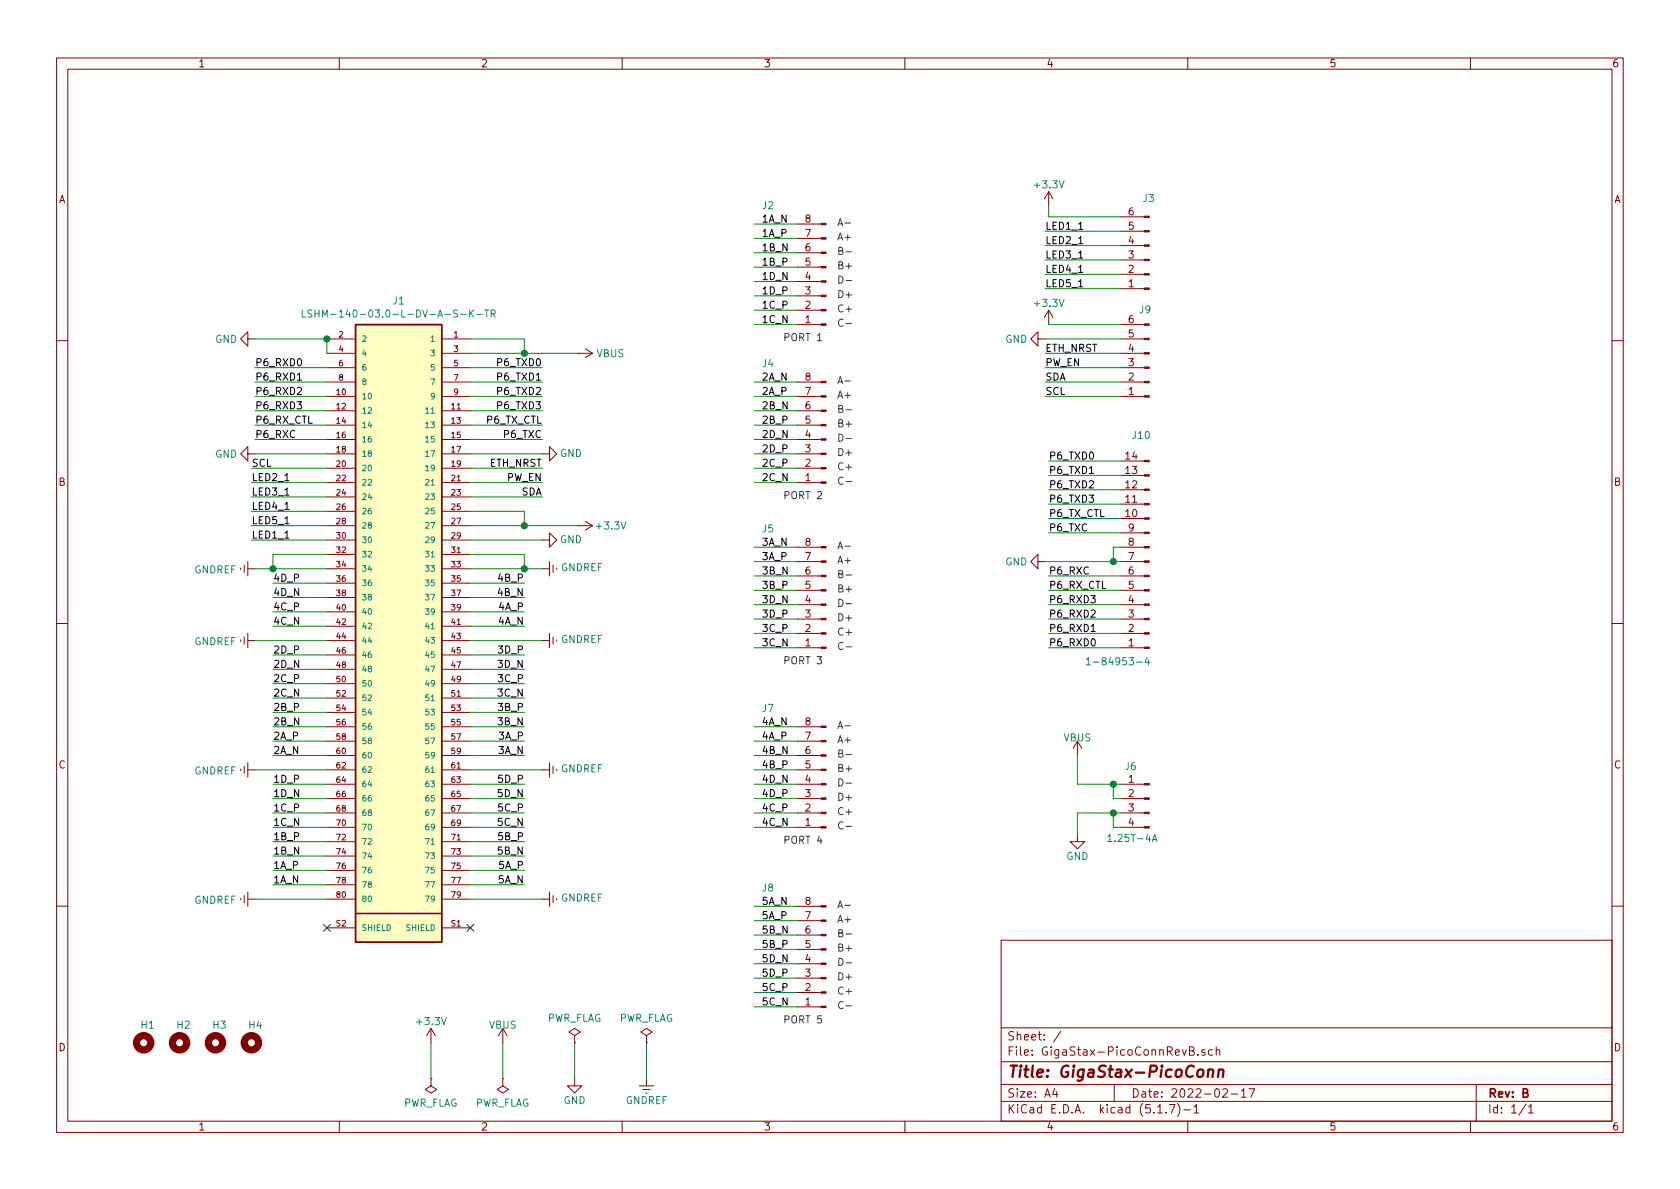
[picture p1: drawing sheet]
EESchema Schematic File Version 4
EELAYER 30 0
EELAYER END
$Descr A4 11693 8268
encoding utf-8
Sheet 1 1
Title "GigaStax-PicoConn"
Date "2022-02-17"
Rev "B"
Comp ""
Comment1 ""
Comment2 ""
Comment3 ""
Comment4 ""
$EndDescr
$Comp
L power:GND #PWR?
U 1 1
P 1775 2350
AR Path="/5FEF0359/61136DA8" Ref="#PWR?"  Part="1" 
AR Path="/60000FC6/61136DA8" Ref="#PWR?"  Part="1" 
AR Path="/5FEFB46E/61136DA8" Ref="#PWR?"  Part="1" 
AR Path="/6082DDA0/61136DA8" Ref="#PWR0104"  Part="1" 
AR Path="/61136DA8" Ref="#PWR0104"  Part="1" 
F 0 "#PWR0104" H 1775 2100 50  0001 C CNN
F 1 "GND" V 1775 2150 50  0000 C CNN
F 2 "" H 1775 2350 50  0001 C CNN
F 3 "" H 1775 2350 50  0001 C CNN
	1    1775 2350
	0    1    1    0   
$EndComp
Wire Wire Line
	1775 2350 2275 2350
NoConn ~ 2275 6450
NoConn ~ 3275 6450
Wire Wire Line
	2275 2450 2275 2350
Connection ~ 2275 2350
Wire Wire Line
	2275 3650 1750 3650
Wire Wire Line
	2275 3550 1750 3550
Wire Wire Line
	2275 3350 1750 3350
Wire Wire Line
	2275 3750 1750 3750
$Comp
L power:GND #PWR?
U 1 1
P 1775 3150
AR Path="/5FEF0359/6111B4E3" Ref="#PWR?"  Part="1" 
AR Path="/60000FC6/6111B4E3" Ref="#PWR?"  Part="1" 
AR Path="/5FEFB46E/6111B4E3" Ref="#PWR?"  Part="1" 
AR Path="/6082DDA0/6111B4E3" Ref="#PWR0103"  Part="1" 
AR Path="/6111B4E3" Ref="#PWR0103"  Part="1" 
F 0 "#PWR0103" H 1775 2900 50  0001 C CNN
F 1 "GND" V 1775 2950 50  0000 C CNN
F 2 "" H 1775 3150 50  0001 C CNN
F 3 "" H 1775 3150 50  0001 C CNN
	1    1775 3150
	0    1    1    0   
$EndComp
Wire Wire Line
	5250 1550 5550 1550
Wire Wire Line
	5250 1650 5550 1650
Wire Wire Line
	5250 1750 5550 1750
Wire Wire Line
	5250 1850 5550 1850
Wire Wire Line
	5250 1950 5550 1950
Wire Wire Line
	5250 2050 5550 2050
Wire Wire Line
	5250 2150 5550 2150
Wire Wire Line
	5250 2250 5550 2250
Text Notes 5825 1675 0    50   ~ 0
A+
Text Notes 5825 1575 0    50   ~ 0
A-
Text Notes 5825 1775 0    50   ~ 0
B-
Text Notes 5825 1875 0    50   ~ 0
B+
Text Notes 5825 1975 0    50   ~ 0
D-
Text Notes 5825 2075 0    50   ~ 0
D+
Text Notes 5825 2175 0    50   ~ 0
C+
Text Notes 5825 2275 0    50   ~ 0
C-
Text Notes 5450 2375 0    50   ~ 0
PORT 1
Text Label 5300 1650 0    50   ~ 0
1A_P
Text Label 5300 1550 0    50   ~ 0
1A_N
Text Label 5300 1850 0    50   ~ 0
1B_P
Text Label 5300 1750 0    50   ~ 0
1B_N
Text Label 5300 2150 0    50   ~ 0
1C_P
Text Label 5300 2250 0    50   ~ 0
1C_N
Text Label 5300 2050 0    50   ~ 0
1D_P
Text Label 5300 1950 0    50   ~ 0
1D_N
Wire Wire Line
	5250 2650 5550 2650
Wire Wire Line
	5250 2750 5550 2750
Wire Wire Line
	5250 2850 5550 2850
Wire Wire Line
	5250 2950 5550 2950
Wire Wire Line
	5250 3050 5550 3050
Wire Wire Line
	5250 3150 5550 3150
Wire Wire Line
	5250 3250 5550 3250
Wire Wire Line
	5250 3350 5550 3350
Text Notes 5825 2775 0    50   ~ 0
A+
Text Notes 5825 2675 0    50   ~ 0
A-
Text Notes 5825 2875 0    50   ~ 0
B-
Text Notes 5825 2975 0    50   ~ 0
B+
Text Notes 5825 3075 0    50   ~ 0
D-
Text Notes 5825 3175 0    50   ~ 0
D+
Text Notes 5825 3275 0    50   ~ 0
C+
Text Notes 5825 3375 0    50   ~ 0
C-
Text Notes 5450 3475 0    50   ~ 0
PORT 2
Text Label 5300 2750 0    50   ~ 0
2A_P
Text Label 5300 2650 0    50   ~ 0
2A_N
Text Label 5300 2950 0    50   ~ 0
2B_P
Text Label 5300 2850 0    50   ~ 0
2B_N
Text Label 5300 3250 0    50   ~ 0
2C_P
Text Label 5300 3350 0    50   ~ 0
2C_N
Text Label 5300 3150 0    50   ~ 0
2D_P
Text Label 5300 3050 0    50   ~ 0
2D_N
Wire Wire Line
	5250 3800 5550 3800
Wire Wire Line
	5250 3900 5550 3900
Wire Wire Line
	5250 4000 5550 4000
Wire Wire Line
	5250 4100 5550 4100
Wire Wire Line
	5250 4200 5550 4200
Wire Wire Line
	5250 4300 5550 4300
Wire Wire Line
	5250 4400 5550 4400
Wire Wire Line
	5250 4500 5550 4500
Text Notes 5825 3925 0    50   ~ 0
A+
Text Notes 5825 3825 0    50   ~ 0
A-
Text Notes 5825 4025 0    50   ~ 0
B-
Text Notes 5825 4125 0    50   ~ 0
B+
Text Notes 5825 4225 0    50   ~ 0
D-
Text Notes 5825 4325 0    50   ~ 0
D+
Text Notes 5825 4425 0    50   ~ 0
C+
Text Notes 5825 4525 0    50   ~ 0
C-
Text Notes 5450 4625 0    50   ~ 0
PORT 3
Text Label 5300 3900 0    50   ~ 0
3A_P
Text Label 5300 3800 0    50   ~ 0
3A_N
Text Label 5300 4100 0    50   ~ 0
3B_P
Text Label 5300 4000 0    50   ~ 0
3B_N
Text Label 5300 4400 0    50   ~ 0
3C_P
Text Label 5300 4500 0    50   ~ 0
3C_N
Text Label 5300 4300 0    50   ~ 0
3D_P
Text Label 5300 4200 0    50   ~ 0
3D_N
Wire Wire Line
	5250 5050 5550 5050
Wire Wire Line
	5250 5150 5550 5150
Wire Wire Line
	5250 5250 5550 5250
Wire Wire Line
	5250 5350 5550 5350
Wire Wire Line
	5250 5450 5550 5450
Wire Wire Line
	5250 5550 5550 5550
Wire Wire Line
	5250 5650 5550 5650
Wire Wire Line
	5250 5750 5550 5750
Text Notes 5825 5175 0    50   ~ 0
A+
Text Notes 5825 5075 0    50   ~ 0
A-
Text Notes 5825 5275 0    50   ~ 0
B-
Text Notes 5825 5375 0    50   ~ 0
B+
Text Notes 5825 5475 0    50   ~ 0
D-
Text Notes 5825 5575 0    50   ~ 0
D+
Text Notes 5825 5675 0    50   ~ 0
C+
Text Notes 5825 5775 0    50   ~ 0
C-
Text Notes 5450 5875 0    50   ~ 0
PORT 4
Text Label 5300 5150 0    50   ~ 0
4A_P
Text Label 5300 5050 0    50   ~ 0
4A_N
Text Label 5300 5350 0    50   ~ 0
4B_P
Text Label 5300 5250 0    50   ~ 0
4B_N
Text Label 5300 5650 0    50   ~ 0
4C_P
Text Label 5300 5750 0    50   ~ 0
4C_N
Text Label 5300 5550 0    50   ~ 0
4D_P
Text Label 5300 5450 0    50   ~ 0
4D_N
Wire Wire Line
	5250 6300 5550 6300
Wire Wire Line
	5250 6400 5550 6400
Wire Wire Line
	5250 6500 5550 6500
Wire Wire Line
	5250 6600 5550 6600
Wire Wire Line
	5250 6700 5550 6700
Wire Wire Line
	5250 6800 5550 6800
Wire Wire Line
	5250 6900 5550 6900
Wire Wire Line
	5250 7000 5550 7000
Text Notes 5825 6425 0    50   ~ 0
A+
Text Notes 5825 6325 0    50   ~ 0
A-
Text Notes 5825 6525 0    50   ~ 0
B-
Text Notes 5825 6625 0    50   ~ 0
B+
Text Notes 5825 6725 0    50   ~ 0
D-
Text Notes 5825 6825 0    50   ~ 0
D+
Text Notes 5825 6925 0    50   ~ 0
C+
Text Notes 5825 7025 0    50   ~ 0
C-
Text Notes 5450 7125 0    50   ~ 0
PORT 5
Text Label 5300 6400 0    50   ~ 0
5A_P
Text Label 5300 6300 0    50   ~ 0
5A_N
Text Label 5300 6600 0    50   ~ 0
5B_P
Text Label 5300 6500 0    50   ~ 0
5B_N
Text Label 5300 6900 0    50   ~ 0
5C_P
Text Label 5300 7000 0    50   ~ 0
5C_N
Text Label 5300 6800 0    50   ~ 0
5D_P
Text Label 5300 6700 0    50   ~ 0
5D_N
Wire Wire Line
	7500 5250 7500 5450
Wire Wire Line
	7500 5450 7750 5450
$Comp
L power:GND #PWR?
U 1 1
P 7500 5800
AR Path="/5FEF0359/60A31DD7" Ref="#PWR?"  Part="1" 
AR Path="/60000FC6/60A31DD7" Ref="#PWR?"  Part="1" 
AR Path="/5FEFB46E/60A31DD7" Ref="#PWR?"  Part="1" 
AR Path="/6082DDA0/60A31DD7" Ref="#PWR?"  Part="1" 
AR Path="/60A31DD7" Ref="#PWR0108"  Part="1" 
F 0 "#PWR0108" H 7500 5550 50  0001 C CNN
F 1 "GND" H 7500 5650 50  0000 C CNN
F 2 "" H 7500 5800 50  0001 C CNN
F 3 "" H 7500 5800 50  0001 C CNN
	1    7500 5800
	1    0    0    -1  
$EndComp
Wire Wire Line
	7500 5800 7500 5650
Wire Wire Line
	7500 5650 7750 5650
Wire Wire Line
	7800 5750 7750 5750
Wire Wire Line
	7750 5750 7750 5650
Connection ~ 7750 5650
Wire Wire Line
	7750 5650 7800 5650
Wire Wire Line
	7750 5450 7750 5550
Wire Wire Line
	7750 5550 7800 5550
Connection ~ 7750 5450
Wire Wire Line
	7750 5450 7800 5450
Text Label 1775 2550 0    50   ~ 0
P6_RXD0
Wire Wire Line
	1775 2550 2275 2550
Wire Wire Line
	1775 2650 2275 2650
Wire Wire Line
	1775 2750 2275 2750
Wire Wire Line
	1775 2850 2275 2850
Wire Wire Line
	1775 2950 2275 2950
Wire Wire Line
	1775 3050 2275 3050
Text Label 1775 2650 0    50   ~ 0
P6_RXD1
Text Label 1775 2750 0    50   ~ 0
P6_RXD2
Text Label 1775 2850 0    50   ~ 0
P6_RXD3
Text Label 1775 2950 0    50   ~ 0
P6_RX_CTL
Text Label 1775 3050 0    50   ~ 0
P6_RXC
Wire Wire Line
	3775 2550 3275 2550
Wire Wire Line
	3775 2650 3275 2650
Wire Wire Line
	3775 2750 3275 2750
Wire Wire Line
	3775 2850 3275 2850
Wire Wire Line
	3775 2950 3275 2950
Wire Wire Line
	3775 3050 3275 3050
Text Label 3775 2550 2    50   ~ 0
P6_TXD0
Text Label 3775 2650 2    50   ~ 0
P6_TXD1
Text Label 3775 2750 2    50   ~ 0
P6_TXD2
Text Label 3775 2850 2    50   ~ 0
P6_TXD3
Text Label 3775 2950 2    50   ~ 0
P6_TX_CTL
Text Label 3775 3050 2    50   ~ 0
P6_TXC
Text Label 1750 3250 0    50   ~ 0
SCL
Text Label 3775 3450 2    50   ~ 0
SDA
Text Label 3775 3250 2    50   ~ 0
ETH_NRST
Text Label 3775 3350 2    50   ~ 0
PW_EN
$Comp
L power:VBUS #PWR0114
U 1 1
P 4025 2450
F 0 "#PWR0114" H 4025 2300 50  0001 C CNN
F 1 "VBUS" V 4025 2675 50  0000 C CNN
F 2 "" H 4025 2450 50  0001 C CNN
F 3 "" H 4025 2450 50  0001 C CNN
	1    4025 2450
	0    1    1    0   
$EndComp
$Comp
L power:VBUS #PWR0115
U 1 1
P 7500 5250
F 0 "#PWR0115" H 7500 5100 50  0001 C CNN
F 1 "VBUS" H 7500 5375 50  0000 C CNN
F 2 "" H 7500 5250 50  0001 C CNN
F 3 "" H 7500 5250 50  0001 C CNN
	1    7500 5250
	1    0    0    -1  
$EndComp
$Comp
L power:+3.3V #PWR0120
U 1 1
P 3000 7250
F 0 "#PWR0120" H 3000 7100 50  0001 C CNN
F 1 "+3.3V" H 3000 7400 50  0000 C CNN
F 2 "" H 3000 7250 50  0001 C CNN
F 3 "" H 3000 7250 50  0001 C CNN
	1    3000 7250
	1    0    0    -1  
$EndComp
$Comp
L power:VBUS #PWR0121
U 1 1
P 3500 7250
F 0 "#PWR0121" H 3500 7100 50  0001 C CNN
F 1 "VBUS" H 3500 7375 50  0000 C CNN
F 2 "" H 3500 7250 50  0001 C CNN
F 3 "" H 3500 7250 50  0001 C CNN
	1    3500 7250
	1    0    0    -1  
$EndComp
$Comp
L power:GND #PWR?
U 1 1
P 4000 7500
AR Path="/5FEF0359/60D18CC6" Ref="#PWR?"  Part="1" 
AR Path="/60000FC6/60D18CC6" Ref="#PWR?"  Part="1" 
AR Path="/5FEFB46E/60D18CC6" Ref="#PWR?"  Part="1" 
AR Path="/6082DDA0/60D18CC6" Ref="#PWR?"  Part="1" 
AR Path="/60D18CC6" Ref="#PWR0122"  Part="1" 
F 0 "#PWR0122" H 4000 7250 50  0001 C CNN
F 1 "GND" H 4000 7350 50  0000 C CNN
F 2 "" H 4000 7500 50  0001 C CNN
F 3 "" H 4000 7500 50  0001 C CNN
	1    4000 7500
	1    0    0    -1  
$EndComp
$Comp
L power:PWR_FLAG #FLG0101
U 1 1
P 4000 7250
F 0 "#FLG0101" H 4000 7325 50  0001 C CNN
F 1 "PWR_FLAG" H 4000 7423 50  0000 C CNN
F 2 "" H 4000 7250 50  0001 C CNN
F 3 "~" H 4000 7250 50  0001 C CNN
	1    4000 7250
	1    0    0    -1  
$EndComp
$Comp
L power:PWR_FLAG #FLG0102
U 1 1
P 3500 7500
F 0 "#FLG0102" H 3500 7575 50  0001 C CNN
F 1 "PWR_FLAG" H 3500 7673 50  0000 C CNN
F 2 "" H 3500 7500 50  0001 C CNN
F 3 "~" H 3500 7500 50  0001 C CNN
	1    3500 7500
	-1   0    0    1   
$EndComp
$Comp
L power:PWR_FLAG #FLG0103
U 1 1
P 3000 7500
F 0 "#FLG0103" H 3000 7575 50  0001 C CNN
F 1 "PWR_FLAG" H 3000 7673 50  0000 C CNN
F 2 "" H 3000 7500 50  0001 C CNN
F 3 "~" H 3000 7500 50  0001 C CNN
	1    3000 7500
	-1   0    0    1   
$EndComp
Wire Wire Line
	3000 7250 3000 7500
Wire Wire Line
	3500 7250 3500 7500
Wire Wire Line
	4000 7250 4000 7500
Wire Wire Line
	3275 2450 3650 2450
Wire Wire Line
	3275 2350 3650 2350
Wire Wire Line
	3650 2450 4025 2450
Connection ~ 3650 2450
Wire Wire Line
	3650 2350 3650 2450
Wire Wire Line
	1775 3150 2275 3150
$Comp
L power:GND #PWR?
U 1 1
P 3775 3150
AR Path="/5FEF0359/6226AAC2" Ref="#PWR?"  Part="1" 
AR Path="/60000FC6/6226AAC2" Ref="#PWR?"  Part="1" 
AR Path="/5FEFB46E/6226AAC2" Ref="#PWR?"  Part="1" 
AR Path="/6082DDA0/6226AAC2" Ref="#PWR?"  Part="1" 
AR Path="/620FDFDF/6226AAC2" Ref="#PWR?"  Part="1" 
AR Path="/6226AAC2" Ref="#PWR0101"  Part="1" 
F 0 "#PWR0101" H 3775 2900 50  0001 C CNN
F 1 "GND" V 3775 2950 50  0000 C CNN
F 2 "" H 3775 3150 50  0001 C CNN
F 3 "" H 3775 3150 50  0001 C CNN
	1    3775 3150
	0    -1   -1   0   
$EndComp
Wire Wire Line
	3775 3150 3275 3150
Wire Wire Line
	2275 3250 1750 3250
Wire Wire Line
	3775 3250 3275 3250
Wire Wire Line
	3775 3350 3275 3350
Text Label 1750 3350 0    50   ~ 0
LED2_1
Wire Wire Line
	3775 3450 3275 3450
$Comp
L power:+3.3V #PWR0102
U 1 1
P 4025 3650
F 0 "#PWR0102" H 4025 3500 50  0001 C CNN
F 1 "+3.3V" V 4025 3875 50  0000 C CNN
F 2 "" H 4025 3650 50  0001 C CNN
F 3 "" H 4025 3650 50  0001 C CNN
	1    4025 3650
	0    1    1    0   
$EndComp
Wire Wire Line
	3650 3550 3650 3650
Connection ~ 3650 3650
Wire Wire Line
	3650 3650 4025 3650
Wire Wire Line
	3275 3550 3650 3550
Wire Wire Line
	3275 3650 3650 3650
$Comp
L power:GND #PWR?
U 1 1
P 3775 3750
AR Path="/5FEF0359/62439984" Ref="#PWR?"  Part="1" 
AR Path="/60000FC6/62439984" Ref="#PWR?"  Part="1" 
AR Path="/5FEFB46E/62439984" Ref="#PWR?"  Part="1" 
AR Path="/6082DDA0/62439984" Ref="#PWR?"  Part="1" 
AR Path="/620FDFDF/62439984" Ref="#PWR?"  Part="1" 
AR Path="/62439984" Ref="#PWR0105"  Part="1" 
F 0 "#PWR0105" H 3775 3500 50  0001 C CNN
F 1 "GND" V 3775 3550 50  0000 C CNN
F 2 "" H 3775 3750 50  0001 C CNN
F 3 "" H 3775 3750 50  0001 C CNN
	1    3775 3750
	0    -1   -1   0   
$EndComp
Wire Wire Line
	3775 3750 3275 3750
Wire Wire Line
	2275 3450 1750 3450
Text Label 1750 3450 0    50   ~ 0
LED3_1
Text Label 1750 3550 0    50   ~ 0
LED4_1
Text Label 1750 3650 0    50   ~ 0
LED5_1
Text Label 1750 3750 0    50   ~ 0
LED1_1
Wire Wire Line
	2275 3950 1900 3950
Wire Wire Line
	1900 3850 1900 3950
Wire Wire Line
	1900 3850 2275 3850
Connection ~ 1900 3950
Wire Wire Line
	1900 3950 1775 3950
Wire Wire Line
	1900 5450 2275 5450
Text Label 1900 6050 0    50   ~ 0
1A_P
Text Label 1900 6150 0    50   ~ 0
1A_N
Text Label 1900 5850 0    50   ~ 0
1B_P
Text Label 1900 5950 0    50   ~ 0
1B_N
Text Label 1900 5650 0    50   ~ 0
1C_P
Text Label 1900 5750 0    50   ~ 0
1C_N
Text Label 1900 5450 0    50   ~ 0
1D_P
Text Label 1900 5550 0    50   ~ 0
1D_N
Wire Wire Line
	1900 6150 2275 6150
Wire Wire Line
	1900 6050 2275 6050
Wire Wire Line
	1900 5950 2275 5950
Wire Wire Line
	1900 5850 2275 5850
Wire Wire Line
	1900 5750 2275 5750
Wire Wire Line
	1900 5650 2275 5650
Wire Wire Line
	1900 5550 2275 5550
Text Label 1900 4250 0    50   ~ 0
4C_P
Text Label 1900 4350 0    50   ~ 0
4C_N
Text Label 1900 4050 0    50   ~ 0
4D_P
Text Label 1900 4150 0    50   ~ 0
4D_N
Wire Wire Line
	2275 4350 1900 4350
Wire Wire Line
	2275 4250 1900 4250
Wire Wire Line
	2275 4150 1900 4150
Wire Wire Line
	2275 4050 1900 4050
Text Label 1900 4950 0    50   ~ 0
2B_P
Text Label 1900 5050 0    50   ~ 0
2B_N
Text Label 1900 4750 0    50   ~ 0
2C_P
Text Label 1900 4850 0    50   ~ 0
2C_N
Wire Wire Line
	2275 5050 1900 5050
Wire Wire Line
	2275 4950 1900 4950
Wire Wire Line
	2275 4850 1900 4850
Wire Wire Line
	2275 4750 1900 4750
Wire Wire Line
	2275 4650 1900 4650
Wire Wire Line
	2275 4550 1900 4550
Text Label 1900 5150 0    50   ~ 0
2A_P
Wire Wire Line
	2275 5150 1900 5150
Wire Wire Line
	2275 5250 1900 5250
Text Label 1900 5250 0    50   ~ 0
2A_N
Text Label 1900 4650 0    50   ~ 0
2D_N
Text Label 1900 4550 0    50   ~ 0
2D_P
Wire Wire Line
	1775 5350 2275 5350
$Comp
L power:GNDREF #PWR?
U 1 1
P 1775 5350
AR Path="/620FDFDF/6256917C" Ref="#PWR?"  Part="1" 
AR Path="/6256917C" Ref="#PWR0106"  Part="1" 
F 0 "#PWR0106" H 1775 5100 50  0001 C CNN
F 1 "GNDREF" V 1780 5222 50  0000 R CNN
F 2 "" H 1775 5350 50  0001 C CNN
F 3 "" H 1775 5350 50  0001 C CNN
	1    1775 5350
	0    1    1    0   
$EndComp
Wire Wire Line
	1775 4450 2275 4450
$Comp
L power:GNDREF #PWR?
U 1 1
P 1775 4450
AR Path="/620FDFDF/62569183" Ref="#PWR?"  Part="1" 
AR Path="/62569183" Ref="#PWR0107"  Part="1" 
F 0 "#PWR0107" H 1775 4200 50  0001 C CNN
F 1 "GNDREF" V 1780 4322 50  0000 R CNN
F 2 "" H 1775 4450 50  0001 C CNN
F 3 "" H 1775 4450 50  0001 C CNN
	1    1775 4450
	0    1    1    0   
$EndComp
Wire Wire Line
	1775 6250 2275 6250
$Comp
L power:GNDREF #PWR?
U 1 1
P 1775 6250
AR Path="/620FDFDF/6256918A" Ref="#PWR?"  Part="1" 
AR Path="/6256918A" Ref="#PWR0113"  Part="1" 
F 0 "#PWR0113" H 1775 6000 50  0001 C CNN
F 1 "GNDREF" V 1780 6122 50  0000 R CNN
F 2 "" H 1775 6250 50  0001 C CNN
F 3 "" H 1775 6250 50  0001 C CNN
	1    1775 6250
	0    1    1    0   
$EndComp
$Comp
L power:GNDREF #PWR?
U 1 1
P 1775 3950
AR Path="/620FDFDF/624D8749" Ref="#PWR?"  Part="1" 
AR Path="/624D8749" Ref="#PWR0116"  Part="1" 
F 0 "#PWR0116" H 1775 3700 50  0001 C CNN
F 1 "GNDREF" V 1780 3822 50  0000 R CNN
F 2 "" H 1775 3950 50  0001 C CNN
F 3 "" H 1775 3950 50  0001 C CNN
	1    1775 3950
	0    1    1    0   
$EndComp
Wire Wire Line
	3275 6150 3650 6150
Wire Wire Line
	3275 6050 3650 6050
Wire Wire Line
	3275 5950 3650 5950
Wire Wire Line
	3275 5850 3650 5850
Wire Wire Line
	3275 5750 3650 5750
Wire Wire Line
	3275 5650 3650 5650
Wire Wire Line
	3275 5550 3650 5550
Wire Wire Line
	3275 5450 3650 5450
Text Label 3650 5550 2    50   ~ 0
5D_N
Text Label 3650 5450 2    50   ~ 0
5D_P
Text Label 3650 5750 2    50   ~ 0
5C_N
Text Label 3650 5650 2    50   ~ 0
5C_P
Text Label 3650 5950 2    50   ~ 0
5B_N
Text Label 3650 5850 2    50   ~ 0
5B_P
Text Label 3650 6150 2    50   ~ 0
5A_N
Text Label 3650 6050 2    50   ~ 0
5A_P
Wire Wire Line
	3275 3950 3650 3950
$Comp
L power:GNDREF #PWR?
U 1 1
P 3775 3950
AR Path="/620FDFDF/625B4A2E" Ref="#PWR?"  Part="1" 
AR Path="/625B4A2E" Ref="#PWR0117"  Part="1" 
F 0 "#PWR0117" H 3775 3700 50  0001 C CNN
F 1 "GNDREF" V 3780 3822 50  0000 R CNN
F 2 "" H 3775 3950 50  0001 C CNN
F 3 "" H 3775 3950 50  0001 C CNN
	1    3775 3950
	0    -1   -1   0   
$EndComp
Wire Wire Line
	3650 3850 3650 3950
Wire Wire Line
	3275 3850 3650 3850
Connection ~ 3650 3950
Wire Wire Line
	3650 3950 3775 3950
Text Label 3650 4250 2    50   ~ 0
4A_P
Text Label 3650 4350 2    50   ~ 0
4A_N
Text Label 3650 4050 2    50   ~ 0
4B_P
Text Label 3650 4150 2    50   ~ 0
4B_N
Wire Wire Line
	3275 4350 3650 4350
Wire Wire Line
	3275 4250 3650 4250
Wire Wire Line
	3275 4150 3650 4150
Wire Wire Line
	3275 4050 3650 4050
Wire Wire Line
	3650 4550 3275 4550
Wire Wire Line
	3650 4650 3275 4650
Wire Wire Line
	3650 4750 3275 4750
Wire Wire Line
	3650 4850 3275 4850
Wire Wire Line
	3650 4950 3275 4950
Wire Wire Line
	3650 5050 3275 5050
Wire Wire Line
	3650 5150 3275 5150
Wire Wire Line
	3650 5250 3275 5250
Text Label 3650 4650 2    50   ~ 0
3D_N
Text Label 3650 4550 2    50   ~ 0
3D_P
Text Label 3650 4850 2    50   ~ 0
3C_N
Text Label 3650 4750 2    50   ~ 0
3C_P
Text Label 3650 5050 2    50   ~ 0
3B_N
Text Label 3650 4950 2    50   ~ 0
3B_P
Text Label 3650 5250 2    50   ~ 0
3A_N
Text Label 3650 5150 2    50   ~ 0
3A_P
Wire Wire Line
	3775 4450 3275 4450
$Comp
L power:GNDREF #PWR?
U 1 1
P 3775 4450
AR Path="/620FDFDF/625B4A51" Ref="#PWR?"  Part="1" 
AR Path="/625B4A51" Ref="#PWR0118"  Part="1" 
F 0 "#PWR0118" H 3775 4200 50  0001 C CNN
F 1 "GNDREF" V 3780 4322 50  0000 R CNN
F 2 "" H 3775 4450 50  0001 C CNN
F 3 "" H 3775 4450 50  0001 C CNN
	1    3775 4450
	0    -1   -1   0   
$EndComp
Wire Wire Line
	3775 5350 3275 5350
$Comp
L power:GNDREF #PWR?
U 1 1
P 3775 5350
AR Path="/620FDFDF/625B4A58" Ref="#PWR?"  Part="1" 
AR Path="/625B4A58" Ref="#PWR0119"  Part="1" 
F 0 "#PWR0119" H 3775 5100 50  0001 C CNN
F 1 "GNDREF" V 3780 5222 50  0000 R CNN
F 2 "" H 3775 5350 50  0001 C CNN
F 3 "" H 3775 5350 50  0001 C CNN
	1    3775 5350
	0    -1   -1   0   
$EndComp
Wire Wire Line
	3775 6250 3275 6250
$Comp
L power:GNDREF #PWR?
U 1 1
P 3775 6250
AR Path="/620FDFDF/625B4A5F" Ref="#PWR?"  Part="1" 
AR Path="/625B4A5F" Ref="#PWR0123"  Part="1" 
F 0 "#PWR0123" H 3775 6000 50  0001 C CNN
F 1 "GNDREF" V 3780 6122 50  0000 R CNN
F 2 "" H 3775 6250 50  0001 C CNN
F 3 "" H 3775 6250 50  0001 C CNN
	1    3775 6250
	0    -1   -1   0   
$EndComp
Wire Wire Line
	7800 2000 7275 2000
Wire Wire Line
	7800 1900 7275 1900
Wire Wire Line
	7800 1700 7275 1700
Wire Wire Line
	7800 1600 7275 1600
Text Label 7275 1700 0    50   ~ 0
LED2_1
Wire Wire Line
	7800 1800 7275 1800
Text Label 7275 1800 0    50   ~ 0
LED3_1
Text Label 7275 1900 0    50   ~ 0
LED4_1
Text Label 7275 2000 0    50   ~ 0
LED5_1
Text Label 7275 1600 0    50   ~ 0
LED1_1
$Comp
L power:+3.3V #PWR0109
U 1 1
P 7300 1425
F 0 "#PWR0109" H 7300 1275 50  0001 C CNN
F 1 "+3.3V" H 7300 1575 50  0000 C CNN
F 2 "" H 7300 1425 50  0001 C CNN
F 3 "" H 7300 1425 50  0001 C CNN
	1    7300 1425
	1    0    0    -1  
$EndComp
Wire Wire Line
	7800 1500 7300 1500
Wire Wire Line
	7300 1500 7300 1425
Wire Wire Line
	7800 2650 7275 2650
Wire Wire Line
	7800 2550 7275 2550
Wire Wire Line
	7800 2350 7275 2350
Wire Wire Line
	7800 2750 7275 2750
Wire Wire Line
	7800 2450 7275 2450
Wire Wire Line
	7800 2250 7300 2250
$Comp
L power:+3.3V #PWR0110
U 1 1
P 7300 2250
F 0 "#PWR0110" H 7300 2100 50  0001 C CNN
F 1 "+3.3V" H 7300 2400 50  0000 C CNN
F 2 "" H 7300 2250 50  0001 C CNN
F 3 "" H 7300 2250 50  0001 C CNN
	1    7300 2250
	1    0    0    -1  
$EndComp
$Comp
L power:GND #PWR?
U 1 1
P 7275 2350
AR Path="/5FEF0359/6269D44F" Ref="#PWR?"  Part="1" 
AR Path="/60000FC6/6269D44F" Ref="#PWR?"  Part="1" 
AR Path="/5FEFB46E/6269D44F" Ref="#PWR?"  Part="1" 
AR Path="/6082DDA0/6269D44F" Ref="#PWR?"  Part="1" 
AR Path="/6269D44F" Ref="#PWR0111"  Part="1" 
F 0 "#PWR0111" H 7275 2100 50  0001 C CNN
F 1 "GND" V 7275 2150 50  0000 C CNN
F 2 "" H 7275 2350 50  0001 C CNN
F 3 "" H 7275 2350 50  0001 C CNN
	1    7275 2350
	0    1    1    0   
$EndComp
Text Label 7275 2450 0    50   ~ 0
ETH_NRST
Text Label 7275 2550 0    50   ~ 0
PW_EN
Text Label 7275 2650 0    50   ~ 0
SDA
Text Label 7275 2750 0    50   ~ 0
SCL
Wire Wire Line
	7800 3900 7750 3900
Wire Wire Line
	7800 3800 7750 3800
$Comp
L power:GND #PWR?
U 1 1
P 7275 3900
AR Path="/5FEF0359/62719692" Ref="#PWR?"  Part="1" 
AR Path="/60000FC6/62719692" Ref="#PWR?"  Part="1" 
AR Path="/5FEFB46E/62719692" Ref="#PWR?"  Part="1" 
AR Path="/6082DDA0/62719692" Ref="#PWR?"  Part="1" 
AR Path="/62719692" Ref="#PWR0124"  Part="1" 
F 0 "#PWR0124" H 7275 3650 50  0001 C CNN
F 1 "GND" V 7275 3700 50  0000 C CNN
F 2 "" H 7275 3900 50  0001 C CNN
F 3 "" H 7275 3900 50  0001 C CNN
	1    7275 3900
	0    1    1    0   
$EndComp
Text Label 7300 4500 0    50   ~ 0
P6_RXD0
Wire Wire Line
	7300 4500 7800 4500
Wire Wire Line
	7300 4400 7800 4400
Wire Wire Line
	7300 4300 7800 4300
Wire Wire Line
	7300 4200 7800 4200
Wire Wire Line
	7300 4100 7800 4100
Wire Wire Line
	7300 4000 7800 4000
Text Label 7300 4400 0    50   ~ 0
P6_RXD1
Text Label 7300 4300 0    50   ~ 0
P6_RXD2
Text Label 7300 4200 0    50   ~ 0
P6_RXD3
Text Label 7300 4100 0    50   ~ 0
P6_RX_CTL
Text Label 7300 4000 0    50   ~ 0
P6_RXC
Wire Wire Line
	7300 3200 7800 3200
Wire Wire Line
	7300 3300 7800 3300
Wire Wire Line
	7300 3400 7800 3400
Wire Wire Line
	7300 3500 7800 3500
Wire Wire Line
	7300 3600 7800 3600
Wire Wire Line
	7300 3700 7800 3700
Text Label 7300 3200 0    50   ~ 0
P6_TXD0
Text Label 7300 3300 0    50   ~ 0
P6_TXD1
Text Label 7300 3400 0    50   ~ 0
P6_TXD2
Text Label 7300 3500 0    50   ~ 0
P6_TXD3
Text Label 7300 3600 0    50   ~ 0
P6_TX_CTL
Text Label 7300 3700 0    50   ~ 0
P6_TXC
$Comp
L Kpk:LSHM-140-XX.X-XX-DV-A-S J1
U 1 1
P 3075 2350
F 0 "J1" H 3375 2617 50  0000 C CNN
F 1 "LSHM-140-03.0-L-DV-A-S-K-TR" H 3375 2526 50  0000 C CNN
F 2 "Kpk:Samtec_LSHM-140-06.0-L-DV-A-S-TR_P0.50mm_Vertical" H 2975 2350 50  0001 L BNN
F 3 "" H 2875 2350 50  0001 L BNN
F 4 "7.46" H 3075 2350 50  0001 C CNN "Cost @ 100pcs"
F 5 "8.87" H 3075 2350 50  0001 C CNN "Cost @10pcs"
F 6 "CONN SELF-MATE 80POS SMD GOLD" H 3075 2350 50  0001 C CNN "Description"
F 7 "LSHM-140-03.0-L-DV-A-S-K-TR" H 3075 2350 50  0001 C CNN "MPN"
F 8 "LSHM-140-03.0-L-DV-A-S-K-TR" H 3075 2350 50  0001 C CNN "MPN if populated"
F 9 "Samtec Inc." H 3075 2350 50  0001 C CNN "Manufacturer "
F 10 "-55°C ~ 125°C" H 3075 2350 50  0001 C CNN "Operating Temperature"
F 11 "Mouser" H 3075 2350 50  0001 C CNN "Supplier 1"
	1    3075 2350
	-1   0    0    -1  
$EndComp
$Comp
L Connector:Conn_01x08_Male J2
U 1 1
P 5750 1950
F 0 "J2" H 6200 1425 50  0000 R CNN
F 1 "1.25T-8A" H 6325 2350 50  0001 R CNN
F 2 "Connector_Molex:Molex_PicoBlade_53047-0810_1x08_P1.25mm_Vertical" H 5750 1950 50  0001 C CNN
F 3 "~" H 5750 1950 50  0001 C CNN
F 4 "0.03" H 5750 1950 50  0001 C CNN "Cost @ 100pcs"
F 5 "0.03" H 5750 1950 50  0001 C CNN "Cost @10pcs"
F 6 "MX1.25 Header Male Blade 0.049\"(1.25mm) 8 Through Hole,P=1.25mm Wire To Board / Wire To Wire Connector RoHS" H 5750 1950 50  0001 C CNN "Description"
F 7 "1.25T-8A" H 5750 1950 50  0001 C CNN "MPN"
F 8 "1.25T-8A" H 5750 1950 50  0001 C CNN "MPN if populated"
F 9 "BOOMELE" H 5750 1950 50  0001 C CNN "Manufacturer "
F 10 "LCSC" H 5750 1950 50  0001 C CNN "Supplier 1"
F 11 "C145976" H 5750 1950 50  0001 C CNN "LCSC#"
	1    5750 1950
	-1   0    0    1   
$EndComp
$Comp
L Connector:Conn_01x08_Male J4
U 1 1
P 5750 3050
F 0 "J4" H 6200 2525 50  0000 R CNN
F 1 "1.25T-8A" H 6325 3450 50  0001 R CNN
F 2 "Connector_Molex:Molex_PicoBlade_53047-0810_1x08_P1.25mm_Vertical" H 5750 3050 50  0001 C CNN
F 3 "~" H 5750 3050 50  0001 C CNN
F 4 "0.03" H 5750 3050 50  0001 C CNN "Cost @ 100pcs"
F 5 "0.03" H 5750 3050 50  0001 C CNN "Cost @10pcs"
F 6 "MX1.25 Header Male Blade 0.049\"(1.25mm) 8 Through Hole,P=1.25mm Wire To Board / Wire To Wire Connector RoHS" H 5750 3050 50  0001 C CNN "Description"
F 7 "1.25T-8A" H 5750 3050 50  0001 C CNN "MPN"
F 8 "1.25T-8A" H 5750 3050 50  0001 C CNN "MPN if populated"
F 9 "BOOMELE" H 5750 3050 50  0001 C CNN "Manufacturer "
F 10 "LCSC" H 5750 3050 50  0001 C CNN "Supplier 1"
F 11 "C145976" H 5750 3050 50  0001 C CNN "LCSC#"
	1    5750 3050
	-1   0    0    1   
$EndComp
$Comp
L Connector:Conn_01x08_Male J5
U 1 1
P 5750 4200
F 0 "J5" H 6200 3675 50  0000 R CNN
F 1 "1.25T-8A" H 6325 4600 50  0001 R CNN
F 2 "Connector_Molex:Molex_PicoBlade_53047-0810_1x08_P1.25mm_Vertical" H 5750 4200 50  0001 C CNN
F 3 "~" H 5750 4200 50  0001 C CNN
F 4 "0.03" H 5750 4200 50  0001 C CNN "Cost @ 100pcs"
F 5 "0.03" H 5750 4200 50  0001 C CNN "Cost @10pcs"
F 6 "MX1.25 Header Male Blade 0.049\"(1.25mm) 8 Through Hole,P=1.25mm Wire To Board / Wire To Wire Connector RoHS" H 5750 4200 50  0001 C CNN "Description"
F 7 "1.25T-8A" H 5750 4200 50  0001 C CNN "MPN"
F 8 "1.25T-8A" H 5750 4200 50  0001 C CNN "MPN if populated"
F 9 "BOOMELE" H 5750 4200 50  0001 C CNN "Manufacturer "
F 10 "LCSC" H 5750 4200 50  0001 C CNN "Supplier 1"
F 11 "C145976" H 5750 4200 50  0001 C CNN "LCSC#"
	1    5750 4200
	-1   0    0    1   
$EndComp
$Comp
L Connector:Conn_01x08_Male J7
U 1 1
P 5750 5450
F 0 "J7" H 6200 4925 50  0000 R CNN
F 1 "1.25T-8A" H 6325 5850 50  0001 R CNN
F 2 "Connector_Molex:Molex_PicoBlade_53047-0810_1x08_P1.25mm_Vertical" H 5750 5450 50  0001 C CNN
F 3 "~" H 5750 5450 50  0001 C CNN
F 4 "0.03" H 5750 5450 50  0001 C CNN "Cost @ 100pcs"
F 5 "0.03" H 5750 5450 50  0001 C CNN "Cost @10pcs"
F 6 "MX1.25 Header Male Blade 0.049\"(1.25mm) 8 Through Hole,P=1.25mm Wire To Board / Wire To Wire Connector RoHS" H 5750 5450 50  0001 C CNN "Description"
F 7 "1.25T-8A" H 5750 5450 50  0001 C CNN "MPN"
F 8 "1.25T-8A" H 5750 5450 50  0001 C CNN "MPN if populated"
F 9 "BOOMELE" H 5750 5450 50  0001 C CNN "Manufacturer "
F 10 "LCSC" H 5750 5450 50  0001 C CNN "Supplier 1"
F 11 "C145976" H 5750 5450 50  0001 C CNN "LCSC#"
	1    5750 5450
	-1   0    0    1   
$EndComp
$Comp
L Connector:Conn_01x08_Male J8
U 1 1
P 5750 6700
F 0 "J8" H 6200 6175 50  0000 R CNN
F 1 "1.25T-8A" H 6325 7100 50  0001 R CNN
F 2 "Connector_Molex:Molex_PicoBlade_53047-0810_1x08_P1.25mm_Vertical" H 5750 6700 50  0001 C CNN
F 3 "~" H 5750 6700 50  0001 C CNN
F 4 "0.03" H 5750 6700 50  0001 C CNN "Cost @ 100pcs"
F 5 "0.03" H 5750 6700 50  0001 C CNN "Cost @10pcs"
F 6 "MX1.25 Header Male Blade 0.049\"(1.25mm) 8 Through Hole,P=1.25mm Wire To Board / Wire To Wire Connector RoHS" H 5750 6700 50  0001 C CNN "Description"
F 7 "1.25T-8A" H 5750 6700 50  0001 C CNN "MPN"
F 8 "1.25T-8A" H 5750 6700 50  0001 C CNN "MPN if populated"
F 9 "BOOMELE" H 5750 6700 50  0001 C CNN "Manufacturer "
F 10 "LCSC" H 5750 6700 50  0001 C CNN "Supplier 1"
F 11 "C145976" H 5750 6700 50  0001 C CNN "LCSC#"
	1    5750 6700
	-1   0    0    1   
$EndComp
$Comp
L Connector:Conn_01x04_Male J6
U 1 1
P 8000 5550
F 0 "J6" H 8175 5775 50  0000 R CNN
F 1 "1.25T-4A" H 8300 5275 50  0000 R CNN
F 2 "Connector_Molex:Molex_PicoBlade_53047-0410_1x04_P1.25mm_Vertical" H 8000 5550 50  0001 C CNN
F 3 "~" H 8000 5550 50  0001 C CNN
F 4 "0.0173" H 8000 5550 50  0001 C CNN "Cost @ 100pcs"
F 5 "0.014" H 8000 5550 50  0001 C CNN "Cost @10pcs"
F 6 "MX1.25 Header Male Pin 0.049\"(1.25mm) 4 Through Hole,P=1.25mm Wire To Board / Wire To Wire Connector RoHS" H 8000 5550 50  0001 C CNN "Description"
F 7 "1.25T-4A" H 8000 5550 50  0001 C CNN "MPN"
F 8 "1.25T-4A" H 8000 5550 50  0001 C CNN "MPN if populated"
F 9 "BOOMELE" H 8000 5550 50  0001 C CNN "Manufacturer "
F 10 "LCSC" H 8000 5550 50  0001 C CNN "Supplier 1"
F 11 "C145972" H 8000 5550 50  0001 C CNN "LCSC#"
	1    8000 5550
	-1   0    0    -1  
$EndComp
$Comp
L Mechanical:MountingHole H1
U 1 1
P 1000 7250
F 0 "H1" H 975 7375 50  0000 L CNN
F 1 "MountingHole" H 1100 7205 50  0001 L CNN
F 2 "Kpk:MHM3_with_small_PAD" H 1000 7250 50  0001 C CNN
F 3 "~" H 1000 7250 50  0001 C CNN
	1    1000 7250
	1    0    0    -1  
$EndComp
$Comp
L Mechanical:MountingHole H2
U 1 1
P 1250 7250
F 0 "H2" H 1225 7375 50  0000 L CNN
F 1 "MountingHole" H 1350 7205 50  0001 L CNN
F 2 "Kpk:MHM3_with_small_PAD" H 1250 7250 50  0001 C CNN
F 3 "~" H 1250 7250 50  0001 C CNN
	1    1250 7250
	1    0    0    -1  
$EndComp
$Comp
L Mechanical:MountingHole H3
U 1 1
P 1500 7250
F 0 "H3" H 1475 7375 50  0000 L CNN
F 1 "MountingHole" H 1600 7205 50  0001 L CNN
F 2 "Kpk:MHM3_with_small_PAD" H 1500 7250 50  0001 C CNN
F 3 "~" H 1500 7250 50  0001 C CNN
	1    1500 7250
	1    0    0    -1  
$EndComp
$Comp
L Mechanical:MountingHole H4
U 1 1
P 1750 7250
F 0 "H4" H 1725 7375 50  0000 L CNN
F 1 "MountingHole" H 1850 7205 50  0001 L CNN
F 2 "Kpk:MHM3_with_small_PAD" H 1750 7250 50  0001 C CNN
F 3 "~" H 1750 7250 50  0001 C CNN
	1    1750 7250
	1    0    0    -1  
$EndComp
$Comp
L Connector:Conn_01x06_Male J3
U 1 1
P 8000 1800
F 0 "J3" H 8050 1375 50  0000 R CNN
F 1 "1.25T-6A" H 7972 1773 50  0001 R CNN
F 2 "Connector_Molex:Molex_PicoBlade_53047-0610_1x06_P1.25mm_Vertical" H 8000 1800 50  0001 C CNN
F 3 "~" H 8000 1800 50  0001 C CNN
F 4 "0.0391" H 8000 1800 50  0001 C CNN "Cost @ 100pcs"
F 5 "0.0391" H 8000 1800 50  0001 C CNN "Cost @10pcs"
F 6 "1x6P 1 1.25mm 6 Brass Plugin,P=1.25mm Wire To Board / Wire To Wire Connector ROHS" H 8000 1800 50  0001 C CNN "Description"
F 7 "1.25T-6A" H 8000 1800 50  0001 C CNN "MPN"
F 8 "1.25T-6A" H 8000 1800 50  0001 C CNN "MPN if populated"
F 9 "BOOMELE" H 8000 1800 50  0001 C CNN "Manufacturer "
F 10 "LCSC" H 8000 1800 50  0001 C CNN "Supplier 1"
F 11 "C145974" H 8000 1800 50  0001 C CNN "LCSC#"
	1    8000 1800
	-1   0    0    1   
$EndComp
$Comp
L Connector:Conn_01x06_Male J9
U 1 1
P 8000 2550
F 0 "J9" H 8075 2150 50  0000 R CNN
F 1 "1.25T-6A" H 7972 2523 50  0001 R CNN
F 2 "Connector_Molex:Molex_PicoBlade_53047-0610_1x06_P1.25mm_Vertical" H 8000 2550 50  0001 C CNN
F 3 "~" H 8000 2550 50  0001 C CNN
F 4 "0.0391" H 8000 2550 50  0001 C CNN "Cost @ 100pcs"
F 5 "0.0391" H 8000 2550 50  0001 C CNN "Cost @10pcs"
F 6 "1x6P 1 1.25mm 6 Brass Plugin,P=1.25mm Wire To Board / Wire To Wire Connector ROHS" H 8000 2550 50  0001 C CNN "Description"
F 7 "1.25T-6A" H 8000 2550 50  0001 C CNN "MPN"
F 8 "1.25T-6A" H 8000 2550 50  0001 C CNN "MPN if populated"
F 9 "BOOMELE" H 8000 2550 50  0001 C CNN "Manufacturer "
F 10 "LCSC" H 8000 2550 50  0001 C CNN "Supplier 1"
F 11 "C145974" H 8000 2550 50  0001 C CNN "LCSC#"
	1    8000 2550
	-1   0    0    1   
$EndComp
$Comp
L Connector:Conn_01x14_Male J10
U 1 1
P 8000 3900
F 0 "J10" H 8125 3025 50  0000 R CNN
F 1 "1-84953-4" H 8450 4600 50  0000 R CNN
F 2 "Connector_FFC-FPC:TE_1-84953-4_1x14-1MP_P1.0mm_Horizontal" H 8000 3900 50  0001 C CNN
F 3 "~" H 8000 3900 50  0001 C CNN
F 4 "0.67530" H 8000 3900 50  0001 C CNN "Cost @ 100pcs"
F 5 "0.78300" H 8000 3900 50  0001 C CNN "Cost @10pcs"
F 6 "CONN FPC TOP 14POS 1.00MM R/A" H 8000 3900 50  0001 C CNN "Description"
F 7 "1-84953-4" H 8000 3900 50  0001 C CNN "MPN"
F 8 "1-84953-4" H 8000 3900 50  0001 C CNN "MPN if populated"
F 9 "TE Connectivity AMP Connectors" H 8000 3900 50  0001 C CNN "Manufacturer "
F 10 "-40°C ~ 85°C" H 8000 3900 50  0001 C CNN "Operating Temperature"
F 11 "Digi-Key" H 8000 3900 50  0001 C CNN "Supplier 1"
	1    8000 3900
	-1   0    0    1   
$EndComp
$Comp
L power:GNDREF #PWR?
U 1 1
P 4500 7500
AR Path="/620FDFDF/627801CE" Ref="#PWR?"  Part="1" 
AR Path="/627801CE" Ref="#PWR0125"  Part="1" 
F 0 "#PWR0125" H 4500 7250 50  0001 C CNN
F 1 "GNDREF" H 4650 7350 50  0000 R CNN
F 2 "" H 4500 7500 50  0001 C CNN
F 3 "" H 4500 7500 50  0001 C CNN
	1    4500 7500
	1    0    0    -1  
$EndComp
$Comp
L power:PWR_FLAG #FLG0104
U 1 1
P 4500 7250
F 0 "#FLG0104" H 4500 7325 50  0001 C CNN
F 1 "PWR_FLAG" H 4500 7423 50  0000 C CNN
F 2 "" H 4500 7250 50  0001 C CNN
F 3 "~" H 4500 7250 50  0001 C CNN
	1    4500 7250
	1    0    0    -1  
$EndComp
Wire Wire Line
	4500 7250 4500 7500
Wire Wire Line
	7750 3800 7750 3900
Connection ~ 7750 3900
Wire Wire Line
	7750 3900 7275 3900
$EndSCHEMATC
